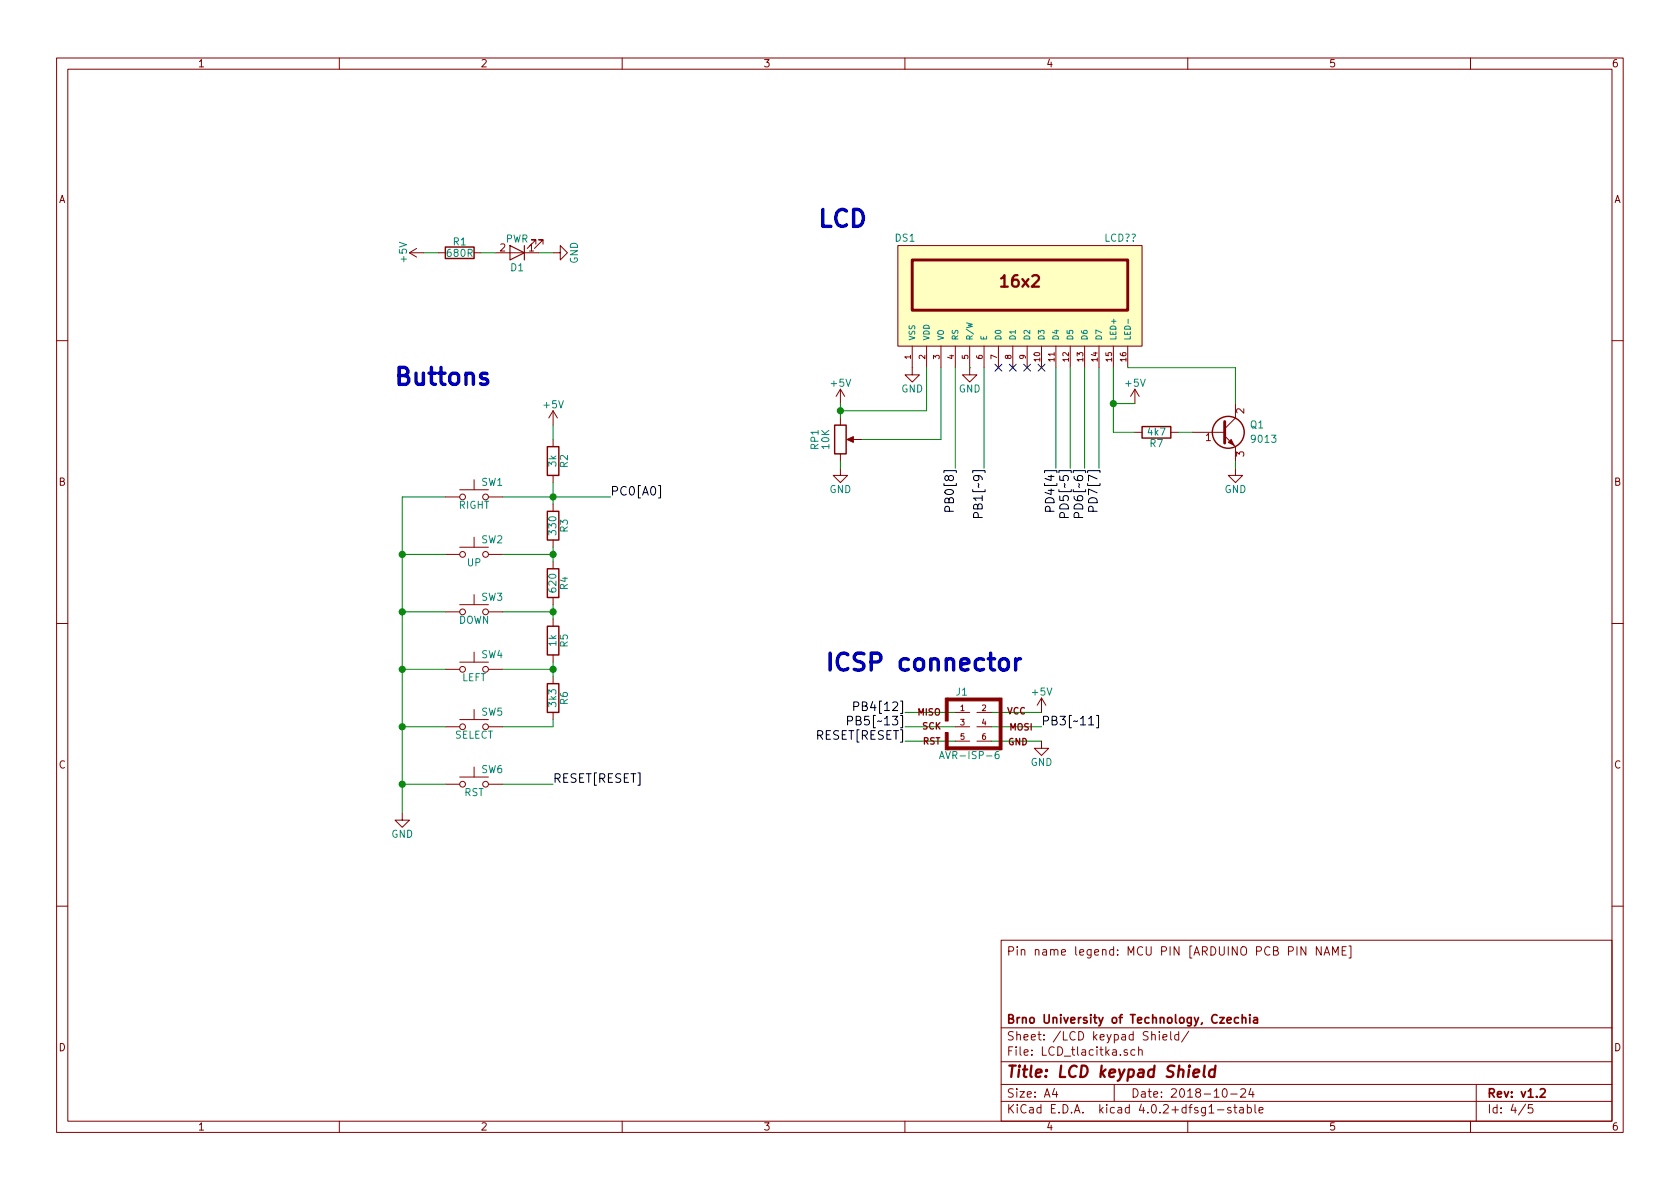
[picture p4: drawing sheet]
EESchema Schematic File Version 2
LIBS:arduino_shield-rescue
LIBS:power
LIBS:device
LIBS:transistors
LIBS:conn
LIBS:linear
LIBS:regul
LIBS:74xx
LIBS:cmos4000
LIBS:adc-dac
LIBS:memory
LIBS:xilinx
LIBS:microcontrollers
LIBS:dsp
LIBS:microchip
LIBS:analog_switches
LIBS:motorola
LIBS:texas
LIBS:intel
LIBS:audio
LIBS:interface
LIBS:digital-audio
LIBS:philips
LIBS:display
LIBS:cypress
LIBS:siliconi
LIBS:opto
LIBS:atmel
LIBS:contrib
LIBS:valves
LIBS:switches
LIBS:arduino_shield-cache
EELAYER 25 0
EELAYER END
$Descr A4 11693 8268
encoding utf-8
Sheet 4 5
Title "LCD keypad Shield"
Date "2018-10-24"
Rev "v1.2"
Comp "Brno University of Technology, Czechia"
Comment1 ""
Comment2 ""
Comment3 ""
Comment4 "Pin name legend: MCU PIN [ARDUINO PCB PIN NAME]"
$EndDescr
$Comp
L R R7
U 1 1
P 8050 3000
F 0 "R7" V 8130 3000 50  0000 C CNN
F 1 "4k7" V 8050 3000 50  0000 C CNN
F 2 "" V 7980 3000 50  0001 C CNN
F 3 "" V 8130 3000 50  0001 C CNN
	1    8050 3000
	0    1    1    0   
$EndComp
$Comp
L R R1
U 1 1
P 3200 1750
F 0 "R1" V 3280 1750 50  0000 C CNN
F 1 "680R" V 3200 1750 50  0000 C CNN
F 2 "" V 3130 1750 50  0001 C CNN
F 3 "" V 3280 1750 50  0001 C CNN
	1    3200 1750
	0    -1   -1   0   
$EndComp
$Comp
L R R2
U 1 1
P 3850 3200
F 0 "R2" V 3930 3200 50  0000 C CNN
F 1 "3k" V 3850 3200 50  0000 C CNN
F 2 "" V 3780 3200 50  0001 C CNN
F 3 "" V 3930 3200 50  0001 C CNN
	1    3850 3200
	1    0    0    -1  
$EndComp
$Comp
L R R3
U 1 1
P 3850 3650
F 0 "R3" V 3930 3650 50  0000 C CNN
F 1 "330" V 3850 3650 50  0000 C CNN
F 2 "" V 3780 3650 50  0001 C CNN
F 3 "" V 3930 3650 50  0001 C CNN
	1    3850 3650
	1    0    0    -1  
$EndComp
$Comp
L R R4
U 1 1
P 3850 4050
F 0 "R4" V 3930 4050 50  0000 C CNN
F 1 "620" V 3850 4050 50  0000 C CNN
F 2 "" V 3780 4050 50  0001 C CNN
F 3 "" V 3930 4050 50  0001 C CNN
	1    3850 4050
	1    0    0    -1  
$EndComp
$Comp
L R R5
U 1 1
P 3850 4450
F 0 "R5" V 3930 4450 50  0000 C CNN
F 1 "1k" V 3850 4450 50  0000 C CNN
F 2 "" V 3780 4450 50  0001 C CNN
F 3 "" V 3930 4450 50  0001 C CNN
	1    3850 4450
	1    0    0    -1  
$EndComp
$Comp
L R R6
U 1 1
P 3850 4850
F 0 "R6" V 3930 4850 50  0000 C CNN
F 1 "3k3" V 3850 4850 50  0000 C CNN
F 2 "" V 3780 4850 50  0001 C CNN
F 3 "" V 3930 4850 50  0001 C CNN
	1    3850 4850
	1    0    0    -1  
$EndComp
$Comp
L LCD-016N002L-RESCUE-arduino_shield DS1
U 1 1
P 7100 2050
F 0 "DS1" H 6300 2450 50  0000 C CNN
F 1 "LCD??" H 7800 2450 50  0000 C CNN
F 2 "WC1602A" H 7100 2000 50  0001 C CIN
F 3 "" H 7100 2050 50  0001 C CNN
	1    7100 2050
	1    0    0    -1  
$EndComp
$Comp
L POT-RESCUE-arduino_shield RP1
U 1 1
P 5850 3050
AR Path="/5A5F543E" Ref="RP1"  Part="1" 
AR Path="/5A5F4C1A/5A5F543E" Ref="RP1"  Part="1" 
F 0 "RP1" V 5675 3050 50  0000 C CNN
F 1 "10K" V 5750 3050 50  0000 C CNN
F 2 "" H 5850 3050 50  0001 C CNN
F 3 "" H 5850 3050 50  0001 C CNN
	1    5850 3050
	1    0    0    -1  
$EndComp
$Comp
L Q_NPN_BCE Q1
U 1 1
P 8500 3000
F 0 "Q1" H 8700 3050 50  0000 L CNN
F 1 "9013" H 8700 2950 50  0000 L CNN
F 2 "" H 8700 3100 50  0001 C CNN
F 3 "" H 8500 3000 50  0001 C CNN
	1    8500 3000
	1    0    0    -1  
$EndComp
$Comp
L LED-RESCUE-arduino_shield D1
U 1 1
P 3600 1750
AR Path="/5A5F544C" Ref="D1"  Part="1" 
AR Path="/5A5F4C1A/5A5F544C" Ref="D1"  Part="1" 
F 0 "D1" H 3600 1850 50  0000 C CNN
F 1 "PWR" H 3600 1650 50  0000 C CNN
F 2 "" H 3600 1750 50  0001 C CNN
F 3 "" H 3600 1750 50  0001 C CNN
	1    3600 1750
	-1   0    0    1   
$EndComp
$Comp
L SW_Push SW1
U 1 1
P 3300 3450
F 0 "SW1" H 3350 3550 50  0000 L CNN
F 1 "RIGHT" H 3300 3390 50  0000 C CNN
F 2 "" H 3300 3650 50  0001 C CNN
F 3 "" H 3300 3650 50  0001 C CNN
	1    3300 3450
	1    0    0    -1  
$EndComp
$Comp
L SW_Push SW2
U 1 1
P 3300 3850
F 0 "SW2" H 3350 3950 50  0000 L CNN
F 1 "UP" H 3300 3790 50  0000 C CNN
F 2 "" H 3300 4050 50  0001 C CNN
F 3 "" H 3300 4050 50  0001 C CNN
	1    3300 3850
	1    0    0    -1  
$EndComp
$Comp
L SW_Push SW3
U 1 1
P 3300 4250
F 0 "SW3" H 3350 4350 50  0000 L CNN
F 1 "DOWN" H 3300 4190 50  0000 C CNN
F 2 "" H 3300 4450 50  0001 C CNN
F 3 "" H 3300 4450 50  0001 C CNN
	1    3300 4250
	1    0    0    -1  
$EndComp
$Comp
L SW_Push SW4
U 1 1
P 3300 4650
F 0 "SW4" H 3350 4750 50  0000 L CNN
F 1 "LEFT" H 3300 4590 50  0000 C CNN
F 2 "" H 3300 4850 50  0001 C CNN
F 3 "" H 3300 4850 50  0001 C CNN
	1    3300 4650
	1    0    0    -1  
$EndComp
$Comp
L SW_Push SW5
U 1 1
P 3300 5050
F 0 "SW5" H 3350 5150 50  0000 L CNN
F 1 "SELECT" H 3300 4990 50  0000 C CNN
F 2 "" H 3300 5250 50  0001 C CNN
F 3 "" H 3300 5250 50  0001 C CNN
	1    3300 5050
	1    0    0    -1  
$EndComp
$Comp
L GND #PWR1
U 1 1
P 2800 5650
F 0 "#PWR1" H 2800 5400 50  0001 C CNN
F 1 "GND" H 2800 5500 50  0000 C CNN
F 2 "" H 2800 5650 50  0001 C CNN
F 3 "" H 2800 5650 50  0001 C CNN
	1    2800 5650
	1    0    0    -1  
$EndComp
Wire Wire Line
	3100 3450 2800 3450
Wire Wire Line
	2800 3450 2800 3850
Wire Wire Line
	2800 3850 2800 4250
Wire Wire Line
	2800 4250 2800 4650
Wire Wire Line
	2800 4650 2800 5050
Wire Wire Line
	2800 5050 2800 5450
Wire Wire Line
	2800 5450 2800 5650
Wire Wire Line
	3100 5050 2800 5050
Connection ~ 2800 5050
Wire Wire Line
	3100 4650 2800 4650
Connection ~ 2800 4650
Wire Wire Line
	3100 4250 2800 4250
Connection ~ 2800 4250
Wire Wire Line
	3100 3850 2800 3850
Connection ~ 2800 3850
Wire Wire Line
	3500 5050 3850 5050
Wire Wire Line
	3850 5050 3850 5000
Wire Wire Line
	3850 4600 3850 4650
Wire Wire Line
	3850 4650 3850 4700
Wire Wire Line
	3850 4200 3850 4250
Wire Wire Line
	3850 4250 3850 4300
Wire Wire Line
	3850 3800 3850 3850
Wire Wire Line
	3850 3850 3850 3900
Wire Wire Line
	3850 3350 3850 3450
Wire Wire Line
	3850 3450 3850 3500
Wire Wire Line
	3500 4650 3850 4650
Connection ~ 3850 4650
Wire Wire Line
	3500 4250 3850 4250
Connection ~ 3850 4250
Wire Wire Line
	3500 3850 3850 3850
Connection ~ 3850 3850
Wire Wire Line
	3500 3450 3850 3450
Wire Wire Line
	3850 3450 4250 3450
Connection ~ 3850 3450
$Comp
L +5V #PWR4
U 1 1
P 3850 2950
F 0 "#PWR4" H 3850 2800 50  0001 C CNN
F 1 "+5V" H 3850 3090 50  0000 C CNN
F 2 "" H 3850 2950 50  0001 C CNN
F 3 "" H 3850 2950 50  0001 C CNN
	1    3850 2950
	1    0    0    -1  
$EndComp
Wire Wire Line
	3850 2950 3850 3050
$Comp
L SW_Push SW6
U 1 1
P 3300 5450
F 0 "SW6" H 3350 5550 50  0000 L CNN
F 1 "RST" H 3300 5390 50  0000 C CNN
F 2 "" H 3300 5650 50  0001 C CNN
F 3 "" H 3300 5650 50  0001 C CNN
	1    3300 5450
	1    0    0    -1  
$EndComp
Wire Wire Line
	3100 5450 2800 5450
Connection ~ 2800 5450
Wire Wire Line
	3500 5450 3850 5450
Text Label 4250 3450 0    60   ~ 0
PC0[A0]
Text Label 3850 5450 0    60   ~ 0
RESET[RESET]
$Comp
L GND #PWR6
U 1 1
P 5850 3250
F 0 "#PWR6" H 5850 3000 50  0001 C CNN
F 1 "GND" H 5850 3100 50  0000 C CNN
F 2 "" H 5850 3250 50  0001 C CNN
F 3 "" H 5850 3250 50  0001 C CNN
	1    5850 3250
	1    0    0    -1  
$EndComp
$Comp
L GND #PWR8
U 1 1
P 6750 2550
F 0 "#PWR8" H 6750 2300 50  0001 C CNN
F 1 "GND" H 6750 2400 50  0000 C CNN
F 2 "" H 6750 2550 50  0001 C CNN
F 3 "" H 6750 2550 50  0001 C CNN
	1    6750 2550
	1    0    0    -1  
$EndComp
$Comp
L +5V #PWR5
U 1 1
P 5850 2800
F 0 "#PWR5" H 5850 2650 50  0001 C CNN
F 1 "+5V" H 5850 2940 50  0000 C CNN
F 2 "" H 5850 2800 50  0001 C CNN
F 3 "" H 5850 2800 50  0001 C CNN
	1    5850 2800
	1    0    0    -1  
$EndComp
Wire Wire Line
	5850 2800 5850 2850
Wire Wire Line
	5850 2850 5850 2900
Wire Wire Line
	5850 3200 5850 3250
Wire Wire Line
	6000 3050 6550 3050
Wire Wire Line
	6550 3050 6550 2550
Wire Wire Line
	5850 2850 6450 2850
Wire Wire Line
	6450 2850 6450 2550
Connection ~ 5850 2850
$Comp
L GND #PWR7
U 1 1
P 6350 2550
F 0 "#PWR7" H 6350 2300 50  0001 C CNN
F 1 "GND" H 6350 2400 50  0000 C CNN
F 2 "" H 6350 2550 50  0001 C CNN
F 3 "" H 6350 2550 50  0001 C CNN
	1    6350 2550
	1    0    0    -1  
$EndComp
Wire Wire Line
	6750 2550 6750 2550
$Comp
L +5V #PWR11
U 1 1
P 7900 2800
F 0 "#PWR11" H 7900 2650 50  0001 C CNN
F 1 "+5V" H 7900 2940 50  0000 C CNN
F 2 "" H 7900 2800 50  0001 C CNN
F 3 "" H 7900 2800 50  0001 C CNN
	1    7900 2800
	1    0    0    -1  
$EndComp
Wire Wire Line
	7750 3000 7900 3000
Wire Wire Line
	7750 2550 7750 2800
Wire Wire Line
	7750 2800 7750 3000
Wire Wire Line
	8200 3000 8300 3000
Wire Wire Line
	7850 2550 8600 2550
Wire Wire Line
	8600 2550 8600 2800
Wire Wire Line
	7900 2800 7750 2800
Connection ~ 7750 2800
$Comp
L GND #PWR12
U 1 1
P 8600 3250
F 0 "#PWR12" H 8600 3000 50  0001 C CNN
F 1 "GND" H 8600 3100 50  0000 C CNN
F 2 "" H 8600 3250 50  0001 C CNN
F 3 "" H 8600 3250 50  0001 C CNN
	1    8600 3250
	1    0    0    -1  
$EndComp
Wire Wire Line
	8600 3200 8600 3250
Wire Wire Line
	6300 4950 6650 4950
Wire Wire Line
	6300 5050 6650 5050
Wire Wire Line
	6300 5150 6650 5150
Wire Wire Line
	6900 4950 7250 4950
Wire Wire Line
	6900 5050 7250 5050
Wire Wire Line
	6900 5150 7250 5150
Text Label 6300 5150 2    60   ~ 0
RESET[RESET]
Text Label 6300 5050 2    60   ~ 0
PB5[~~13]
Text Label 6300 4950 2    60   ~ 0
PB4[12]
$Comp
L +5V #PWR9
U 1 1
P 7250 4950
F 0 "#PWR9" H 7250 4800 50  0001 C CNN
F 1 "+5V" H 7250 5090 50  0000 C CNN
F 2 "" H 7250 4950 50  0001 C CNN
F 3 "" H 7250 4950 50  0001 C CNN
	1    7250 4950
	1    0    0    -1  
$EndComp
$Comp
L GND #PWR10
U 1 1
P 7250 5150
F 0 "#PWR10" H 7250 4900 50  0001 C CNN
F 1 "GND" H 7250 5000 50  0000 C CNN
F 2 "" H 7250 5150 50  0001 C CNN
F 3 "" H 7250 5150 50  0001 C CNN
	1    7250 5150
	1    0    0    -1  
$EndComp
Text Label 7250 5050 0    60   ~ 0
PB3[~~11]
Wire Wire Line
	6650 2550 6650 3250
Wire Wire Line
	6850 2550 6850 3250
Wire Wire Line
	7350 2550 7350 3250
Wire Wire Line
	7450 2550 7450 3250
Wire Wire Line
	7550 2550 7550 3250
Wire Wire Line
	7650 2550 7650 3250
Text Label 6650 3250 3    60   ~ 0
PB0[8]
Text Label 6850 3250 3    60   ~ 0
PB1[~~9]
Text Label 7350 3250 3    60   ~ 0
PD4[4]
Text Label 7450 3250 3    60   ~ 0
PD5[~~5]
Text Label 7550 3250 3    60   ~ 0
PD6[~~6]
Text Label 7650 3250 3    60   ~ 0
PD7[7]
$Comp
L +5V #PWR2
U 1 1
P 2950 1750
F 0 "#PWR2" H 2950 1600 50  0001 C CNN
F 1 "+5V" H 2950 1890 50  0000 C CNN
F 2 "" H 2950 1750 50  0001 C CNN
F 3 "" H 2950 1750 50  0001 C CNN
	1    2950 1750
	0    -1   -1   0   
$EndComp
$Comp
L GND #PWR3
U 1 1
P 3850 1750
F 0 "#PWR3" H 3850 1500 50  0001 C CNN
F 1 "GND" H 3850 1600 50  0000 C CNN
F 2 "" H 3850 1750 50  0001 C CNN
F 3 "" H 3850 1750 50  0001 C CNN
	1    3850 1750
	0    -1   -1   0   
$EndComp
Wire Wire Line
	3750 1750 3850 1750
Wire Wire Line
	3350 1750 3450 1750
Wire Wire Line
	2950 1750 3050 1750
NoConn ~ 6950 2550
NoConn ~ 7050 2550
NoConn ~ 7150 2550
NoConn ~ 7250 2550
Text Notes 5700 1950 0    118  ~ 24
LCD\n\n\n
Text Notes 5750 4850 0    118  ~ 24
ICSP connector\n\n
Text Notes 2750 3050 0    118  ~ 24
Buttons\n\n\n
$Comp
L AVR-ISP-6 J1
U 1 1
P 6800 5050
F 0 "J1" H 6695 5290 50  0000 C CNN
F 1 "AVR-ISP-6" H 6535 4820 50  0000 L BNN
F 2 "AVR-ISP-6" V 6280 5090 50  0001 C CNN
F 3 "" H 6775 5050 50  0000 C CNN
	1    6800 5050
	1    0    0    -1  
$EndComp
$EndSCHEMATC
